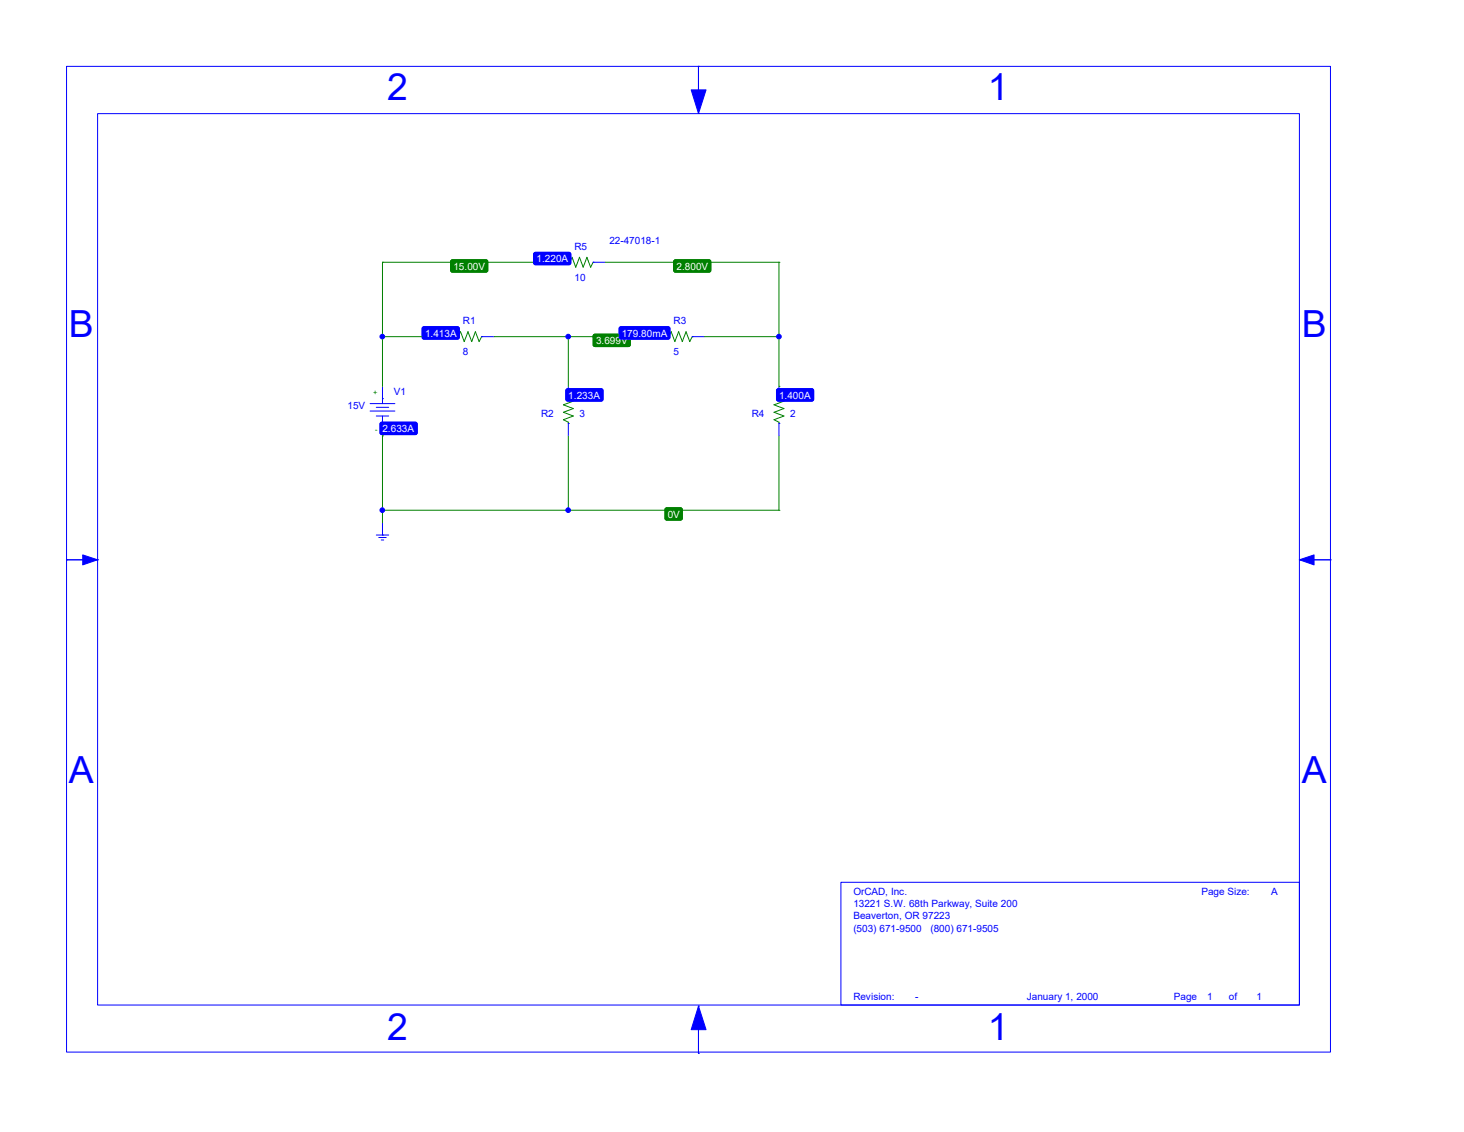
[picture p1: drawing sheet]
<svg xmlns="http://www.w3.org/2000/svg" width="279mm" height="216mm" viewBox="0 0 279 216" stroke-linecap="round" stroke-linejoin="round" font-family="sans-serif">
<g fill="none" stroke="#00f" stroke-width=".19">
<path d="M12.7 12.7h241.2v188h-241.2zM133.3 12.7h.1M133.3 12.7v8.9M18.6 21.7h229.4v170h-229.4zM133.3 21.6h.1M106.1 50h2.4M108.5 50h.1M113.2 50h.1M113.2 50h2.4M70.6 78.4h4.8M70.6 77h4.8M71.8 77.7h2.4"/>
<path d="M71.8 79.3h2.4M73 76h.1M73 73.7v3.3M73 79.3v3.8M84.8 64.2h2.4M87.2 64.2h.1M91.9 64.2h.1M91.9 64.2h2.4M108.5 76h.1M108.5 73.7v2.3M125 64.2h2.4M127.4 64.2h.1"/>
<path d="M132.1 64.2h.1M132.1 64.2h2.4M148.7 76h.1M148.7 73.7v2.3M73 80.8h.1M73 99.7v2.3M108.5 80.8h.1M108.5 80.8v2.3M148.7 80.8h.1M148.7 80.8v2.3M12.7 106.8h.1M18.6 106.8h.1"/>
<path d="M18.6 106.8h-5.9M71.8 102h2.4M72.3 102.5h1.4M72.8 103h.4M73 102h.1M248 106.8h5.9M248 106.8h.1M253.9 106.8h.1M160.5 168.3h87.5v23.4h-87.5zM133.3 191.9h.1M133.3 191.9v9M133.3 200.9h.1"/>
</g>
<g fill="#00f" stroke="#00f" stroke-width=".19">
<path d="M131.9 17.1h2.8l-1.4 4.5z"/>
<path d="M133.3 191.9l1.4 4.5h-2.8z"/>
<path d="M15.8 105.8l2.8 1-2.8 .9z"/>
<path d="M248 106.8l2.8-1v1.9z"/>
<path d="M72.7 80.6h6.7l.2 .3v1.8l-.3 .2-6.6-.1-.2-.3v-1.6z" fill-rule="evenodd"/>
<path d="M80.7 62.4h6.8l.2 .3-.1 1.8-.3 .2-6.6-.1-.1-.3v-1.6z" fill-rule="evenodd"/>
<path d="M102 48.2h6.8l.1 .3v1.8l-.3 .2-6.6-.1-.2-.3v-1.6z" fill-rule="evenodd"/>
<path d="M108.2 74.2h6.7l.2 .3-.1 1.8-.3 .2h-6.5l-.2-.4v-1.6z" fill-rule="evenodd"/>
<path d="M118.3 62.4l9.2-.1 .4 .4v1.6l-.4 .4h-9l-.3-.4v-1.6z" fill-rule="evenodd"/>
<path d="M148.4 74.2h6.7l.2 .3-.1 1.8-.3 .2h-6.5l-.2-.4v-1.6z" fill-rule="evenodd"/>
<path d="M72.7 80.6h6.7l.2 .3v1.8l-.3 .2-6.6-.1-.2-.3v-1.6z" fill-rule="evenodd"/>
<path d="M80.7 62.4h6.8l.2 .3-.1 1.8-.3 .2-6.6-.1-.1-.3v-1.6z" fill-rule="evenodd"/>
<path d="M102 48.2h6.8l.1 .3v1.8l-.3 .2-6.6-.1-.2-.3v-1.6z" fill-rule="evenodd"/>
<path d="M108.2 74.2h6.7l.2 .3-.1 1.8-.3 .2h-6.5l-.2-.4v-1.6z" fill-rule="evenodd"/>
<path d="M118.3 62.4l9.2-.1 .4 .4v1.6l-.4 .4h-9l-.3-.4v-1.6z" fill-rule="evenodd"/>
<path d="M148.4 74.2h6.7l.2 .3-.1 1.8-.3 .2h-6.5l-.2-.4v-1.6z" fill-rule="evenodd"/>
<circle cx="73" cy="64.2" r=".44"/>
<circle cx="148.7" cy="64.2" r=".44"/>
<circle cx="108.4" cy="64.2" r=".44"/>
<circle cx="108.4" cy="97.3" r=".44"/>
<circle cx="73" cy="97.3" r=".44"/>
</g>
<g fill="none" stroke="#008000" stroke-width=".19">
<path d="M73 50h.1M73 50h33.1M73 50v23.7M106.1 50h.1M108.5 50h.2l.5-.9 .7 1.9 .7-1.9 .7 1.9 .7-1.9 .7 1.9 .5-1M115.6 50h33.1M148.7 50h.1M148.7 50v23.7M73 64.2h.1M73 64.2h11.8M84.8 64.2h.1M87.2 64.2h.2l.5-.9 .7 1.9 .7-1.9 .7 1.9 .7-1.9 .7 1.9 .5-1"/>
<path d="M94.3 64.2h30.7M108.5 64.2h.1M108.5 76l.9 .5-1.9 .7 1.9 .7-1.9 .7 1.9 .7-1.9 .8 1 .4v.3M108.5 64.2v9.5M125 64.2h.1M127.4 64.2h.2l.5-.9 .7 1.9 .7-1.9 .7 1.9 .7-1.9 .7 1.9 .5-1M134.5 64.2h14.2M148.7 64.2h.1M148.7 73.7h.1M148.7 76l.9 .5-1.9 .7 1.9 .7-1.9 .7 1.9 .7-1.9 .8 1 .4v.3M73 83.1h.1M73 97.3h.1"/>
<path d="M73 83.1v16.6M73 97.3h75.7M108.5 97.3h.1M108.5 83.1v14.2M148.7 97.3h.1M148.7 83.1v14.2"/>
</g>
<g fill="#008000" stroke="#008000" stroke-width=".19">
<path d="M86.2 49.6h6.7l.2 .3-.1 1.8-.3 .2h-6.5l-.2-.3v-1.7z" fill-rule="evenodd"/>
<path d="M128.7 49.6h6.8l.2 .3-.1 1.8-.3 .2h-6.6l-.1-.3v-1.7z" fill-rule="evenodd"/>
<path d="M113.4 63.8h6.7l.2 .3-.1 1.8-.3 .2-6.5-.1-.2-.3v-1.6z" fill-rule="evenodd"/>
<path d="M127.1 96.9h2.9l.2 .3v1.8l-.3 .2h-2.8l-.2-.3v-1.7z" fill-rule="evenodd"/>
<path d="M86.2 49.6h6.7l.2 .3-.1 1.8-.3 .2h-6.5l-.2-.3v-1.7z" fill-rule="evenodd"/>
<path d="M128.7 49.6h6.8l.2 .3-.1 1.8-.3 .2h-6.6l-.1-.3v-1.7z" fill-rule="evenodd"/>
<path d="M113.4 63.8h6.7l.2 .3-.1 1.8-.3 .2-6.5-.1-.2-.3v-1.6z" fill-rule="evenodd"/>
<path d="M127.1 96.9h2.9l.2 .3v1.8l-.3 .2h-2.8l-.2-.3v-1.7z" fill-rule="evenodd"/>
</g>
<g font-size="7.1" fill="#00f">
<text x="73.9" y="19.1">2</text>
<text x="188.6" y="19.1">1</text>
<text x="13.2" y="64.2">B</text>
<text x="248.4" y="64.2">B</text>
<text x="13.2" y="149.4">A</text>
<text x="248.4" y="149.4">A</text>
<text x="73.9" y="198.4">2</text>
<text x="188.6" y="198.4">1</text>
</g>
<g font-size="1.9" fill="#00f">
<text x="109.6" y="47.7">R5</text>
<text x="116.3" y="46.5">22-47018-1</text>
<text x="109.6" y="53.6">10</text>
<text x="88.3" y="61.8">R1</text>
<text x="128.6" y="61.8">R3</text>
<text x="88.3" y="67.8">8</text>
<text x="128.6" y="67.8">5</text>
<text x="66.3" y="77.9">15V</text>
<text x="75.2" y="75.3">V1</text>
<text x="103.3" y="79.6">R2</text>
<text x="110.6" y="79.6">3</text>
<text x="143.5" y="79.6">R4</text>
<text x="150.8" y="79.6">2</text>
<text x="162.9" y="170.6">OrCAD, Inc.</text>
<text x="162.9" y="173">13221 S.W. 68th Parkway, Suite 200</text>
<text x="229.3" y="170.6">Page Size:</text>
<text x="242.6" y="170.6">A</text>
<text x="162.9" y="175.3">Beaverton, OR 97223</text>
<text x="162.9" y="177.7">(503) 671-9500</text>
<text x="177.6" y="177.7">(800) 671-9505</text>
<text x="162.9" y="190.7">Revision:</text>
<text x="174.7" y="190.7">-</text>
<text x="196" y="190.7">January 1, 2000</text>
<text x="224" y="190.7">Page</text>
<text x="230.4" y="190.7">1</text>
<text x="234.5" y="190.7">of</text>
<text x="239.8" y="190.7">1</text>
</g>
<g font-size="1.9" fill="#fff">
<text x="86.5" y="51.5">15.00V</text>
<text x="102.4" y="50">1.220A</text>
<text x="129.1" y="51.5">2.800V</text>
<text x="81.1" y="64.2">1.413A</text>
<text x="113.7" y="65.7">3.699V</text>
<text x="118.7" y="64.2">179.80mA</text>
<text x="108.5" y="76">1.233A</text>
<text x="148.7" y="76">1.400A</text>
<text x="73" y="82.5">2.633A</text>
<text x="127.4" y="98.8">0V</text>
</g>
<g font-size="1.4" fill="#008000">
<text x="71.2" y="75.3">+</text>
<text x="71.6" y="82.4">-</text>
</g>
</svg>
